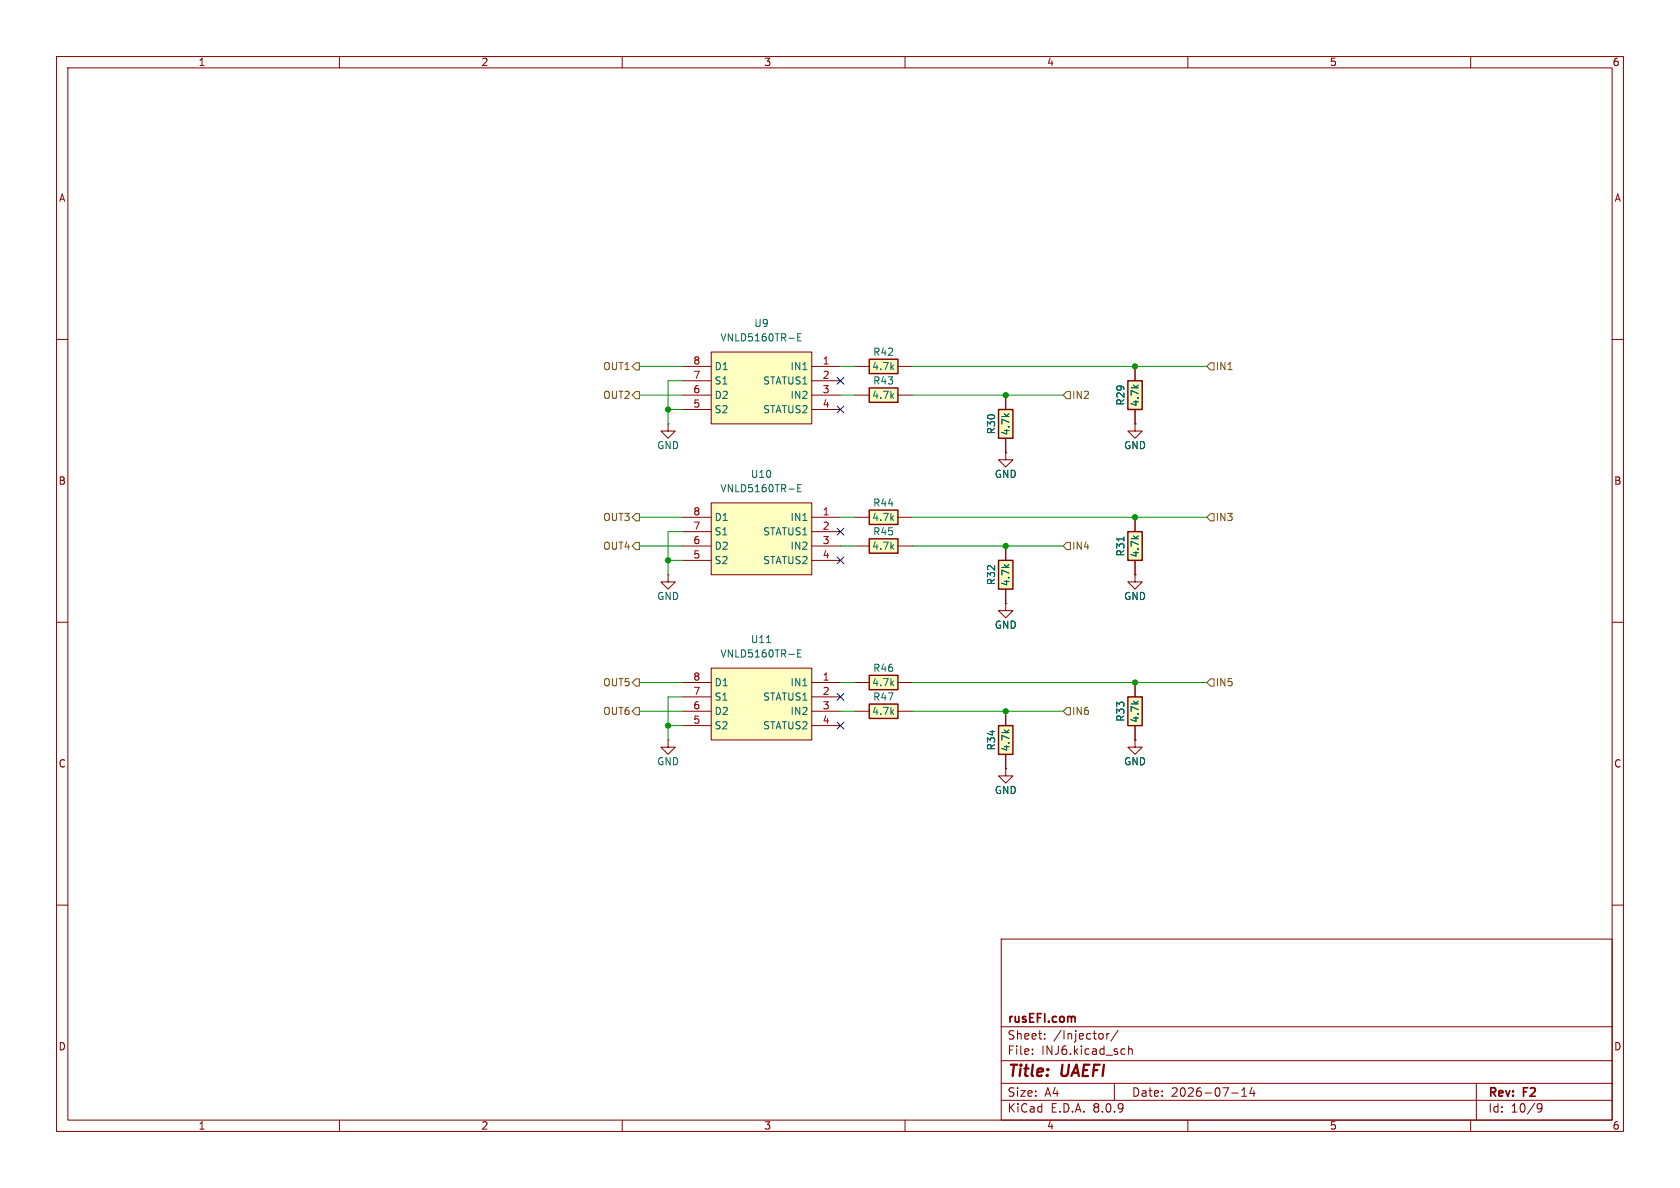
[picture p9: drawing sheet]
<svg xmlns="http://www.w3.org/2000/svg" width="297mm" height="210mm" viewBox="0 0 297 210" stroke-linecap="round" stroke-linejoin="round" font-family="sans-serif">
<g fill="none" stroke="#840000" stroke-width=".18">
<path d="M10 10h277v190h-277zM12 12h273v186h-273zM60 10v2M110 10v2M160 10v2M210 10v2M260 10v2M10 60h2M285 60h2M10 110h2M285 110h2M10 160h2"/>
<path d="M177 166h108v32h-108zM285 160h2M60 198v2M110 198v2M160 198v2M177 194.5h108M177 191.5h108M177 187.5h108M177 181.5h108M182.5 186.3v.1M182.5 185.5v.1M184.7 183.6v.1"/>
<path d="M184.7 182.8v.1M195 182.8v.8M195.7 182.7v1M196.1 182.7l-.3 .1-.1 .2M197 191.5v3M197.7 182.1l-1.3 2M198.7 185.4l.2 .1M198.9 186.3l-.2 .1M199.5 184.9v1.5M199.5 185.5l.2-.1 .4 .1 .1 .9M210 198v2M217.7 193.2h1.2"/>
<path d="M219.5 193.8h.9M219.5 192.7l.5-.4v1.5M221.3 192.2l-.3 1.1h.9M221.7 192.8v1M260 198v2M261 191.5v6.5M271.7 195.4l.3-.3 .5 .1a.99 .99 0 0 1-.3 1.4h-.3M271.7 195.7l.3 .3h.3l.3-.3"/>
</g>
<path d="M189.8 179.7l.3 .2v.8" fill="none" stroke="#840000" stroke-width=".3"/>
<path d="M176.5 128.3h2.6v5.1h-2.6z" fill="#ffffc2"/>
<path d="M176.5 128.3h2.6v5.1h-2.6z" fill="none" stroke="#840000" stroke-width=".25"/>
<path d="M177.8 106.7v1.3h1.3l-1.3 1.2-1.3-1.2h1.3M177.8 106.7h.1M177.8 125.7v2.6M177.8 133.4v2.5" fill="none" stroke="#840000" stroke-width=".18"/>
<path d="M176.5 99.1h2.6v5h-2.6z" fill="#ffffc2"/>
<path d="M176.5 99.1h2.6v5h-2.6z" fill="none" stroke="#840000" stroke-width=".25"/>
<path d="M200.7 74.9v1.3h1.2l-1.2 1.3-1.3-1.3h1.3M200.7 74.9h.1M177.8 96.5v2.6M177.8 104.1v2.6" fill="none" stroke="#840000" stroke-width=".18"/>
<path d="M199.4 67.3h2.5v5.1h-2.5z" fill="#ffffc2"/>
<path d="M199.4 67.3h2.5v5.1h-2.5z" fill="none" stroke="#840000" stroke-width=".25"/>
<path d="M200.7 64.8v2.5M200.7 72.4v2.5" fill="none" stroke="#840000" stroke-width=".18"/>
<path d="M153.7 95.3h5v2.5h-5z" fill="#ffffc2"/>
<path d="M153.7 95.3h5v2.5h-5z" fill="none" stroke="#840000" stroke-width=".25"/>
<path d="M151.1 96.5h2.6M158.7 96.5h2.6" fill="none" stroke="#840000" stroke-width=".18"/>
<path d="M153.7 90.2h5v2.5h-5z" fill="#ffffc2"/>
<path d="M153.7 90.2h5v2.5h-5z" fill="none" stroke="#840000" stroke-width=".25"/>
<path d="M151.1 91.4h2.6M158.7 91.4h2.6M177.8 135.9v1.3h1.3l-1.3 1.2-1.3-1.2h1.3M177.8 135.9h.1" fill="none" stroke="#840000" stroke-width=".18"/>
<path d="M153.7 124.5h5v2.5h-5z" fill="#ffffc2"/>
<path d="M153.7 124.5h5v2.5h-5z" fill="none" stroke="#840000" stroke-width=".25"/>
<path d="M151.1 125.7h2.6M158.7 125.7h2.6M200.7 130.8v1.3h1.2l-1.2 1.3-1.3-1.3h1.3M200.7 130.8h.1" fill="none" stroke="#840000" stroke-width=".18"/>
<path d="M153.7 119.4h5v2.5h-5z" fill="#ffffc2"/>
<path d="M153.7 119.4h5v2.5h-5z" fill="none" stroke="#840000" stroke-width=".25"/>
<path d="M151.1 120.7h2.6M158.7 120.7h2.6" fill="none" stroke="#840000" stroke-width=".18"/>
<path d="M199.4 123.2h2.5v5.1h-2.5z" fill="#ffffc2"/>
<path d="M199.4 123.2h2.5v5.1h-2.5z" fill="none" stroke="#840000" stroke-width=".25"/>
<path d="M118.1 74.9v1.3h-1.3l1.3 1.3 1.3-1.3h-1.3M118.1 74.9h.1M200.7 120.7v2.5M200.7 128.3v2.5" fill="none" stroke="#840000" stroke-width=".18"/>
<path d="M125.7 118.1h17.8v12.7h-17.8z" fill="#ffffc2"/>
<g fill="none" stroke="#840000" stroke-width=".18">
<path d="M118.1 101.6v1.3h-1.3l1.3 1.2 1.3-1.2h-1.3M118.1 101.6h.1M125.7 118.1h17.8v12.7h-17.8zM118.1 130.8v1.3h-1.3l1.3 1.3 1.3-1.3h-1.3M118.1 130.8h.1M120.6 120.7h5.1M120.6 123.2h5.1M120.6 125.7h5.1M120.6 128.3h5.1M143.5 120.7h5.1M143.5 123.2h5.1M143.5 125.7h5.1"/>
<path d="M143.5 128.3h5.1"/>
</g>
<path d="M135.5 113.6h.8M141 115.5h.5M141.6 114.9h-.6v1.2h.6" fill="none" stroke="#006464" stroke-width=".18"/>
<path d="M125.7 62.2h17.8v12.7h-17.8z" fill="#ffffc2"/>
<path d="M120.6 64.8h5.1M120.6 67.3h5.1M120.6 69.9h5.1M120.6 72.4h5.1M125.7 62.2h17.8v12.7h-17.8zM143.5 64.8h5.1M143.5 67.3h5.1M143.5 69.9h5.1M143.5 72.4h5.1" fill="none" stroke="#840000" stroke-width=".18"/>
<path d="M141 59.6h.5M141.6 59h-.6v1.3h.6" fill="none" stroke="#006464" stroke-width=".18"/>
<path d="M125.7 88.9h17.8v12.7h-17.8z" fill="#ffffc2"/>
<path d="M120.6 91.4h5.1M120.6 94h5.1M120.6 96.5h5.1M120.6 99.1h5.1M125.7 88.9h17.8v12.7h-17.8zM143.5 91.4h5.1M143.5 94h5.1M143.5 96.5h5.1M143.5 99.1h5.1" fill="none" stroke="#840000" stroke-width=".18"/>
<path d="M141 86.3h.5M141.6 85.7h-.6v1.2h.6" fill="none" stroke="#006464" stroke-width=".18"/>
<path d="M176.5 72.4h2.6v5.1h-2.6z" fill="#ffffc2"/>
<path d="M176.5 72.4h2.6v5.1h-2.6z" fill="none" stroke="#840000" stroke-width=".25"/>
<path d="M177.8 69.9v2.5M177.8 77.5v2.5M177.8 80v1.3h1.3l-1.3 1.3-1.3-1.3h1.3M177.8 80h.1" fill="none" stroke="#840000" stroke-width=".18"/>
<path d="M153.7 63.5h5v2.5h-5z" fill="#ffffc2"/>
<path d="M153.7 63.5h5v2.5h-5z" fill="none" stroke="#840000" stroke-width=".25"/>
<path d="M151.1 64.8h2.6M158.7 64.8h2.6" fill="none" stroke="#840000" stroke-width=".18"/>
<path d="M153.7 68.6h5v2.5h-5z" fill="#ffffc2"/>
<path d="M153.7 68.6h5v2.5h-5z" fill="none" stroke="#840000" stroke-width=".25"/>
<path d="M151.1 69.9h2.6M158.7 69.9h2.6" fill="none" stroke="#840000" stroke-width=".18"/>
<path d="M199.4 94h2.5v5.1h-2.5z" fill="#ffffc2"/>
<path d="M199.4 94h2.5v5.1h-2.5z" fill="none" stroke="#840000" stroke-width=".25"/>
<g fill="none" stroke="#840000" stroke-width=".18">
<path d="M177.8 69.9v2.5M177.8 77.5v2.5M200.7 74.9h.1M200.7 64.8v2.5M200.7 72.4v2.5M177.8 80h.1M177.8 96.5v2.6M200.7 91.4v2.6M200.7 99.1v2.5M177.8 106.7h.1M177.8 104.1v2.6M200.7 101.6v1.3h1.2l-1.2 1.2-1.3-1.2h1.3"/>
<path d="M200.7 101.6h.1M177.8 135.9h.1M177.8 125.7v2.6M177.8 133.4v2.5M200.7 130.8h.1M200.7 120.7v2.5M200.7 128.3v2.5"/>
</g>
<path d="M198.7 94.9v.7" fill="none" stroke="#006464" stroke-width=".18"/>
<path d="M111.8 64.8l.6-.7h.6v1.3h-.6zM111.8 69.9l.6-.7h.6v1.3h-.6zM188.6 69.2h.6v1.3h-.6l-.6-.6zM214 64.1h.6v1.3h-.6l-.6-.6zM112.4 90.8h.6v1.3h-.6l-.6-.7zM112.4 95.9h.6v1.3h-.6l-.6-.7zM188.6 95.9h.6v1.3h-.6l-.6-.7zM214 90.8h.6v1.3h-.6l-.6-.7zM112.4 125.1h.6v1.3h-.6l-.6-.7zM112.4 120h.6v1.3h-.6l-.6-.6zM188.6 125.1h.6v1.3h-.6l-.6-.7zM214 120h.6v1.3h-.6l-.6-.6z" fill="none" stroke="#725600" stroke-width=".18"/>
<g fill="none" stroke="#009600" stroke-width=".18">
<path d="M113 69.9h7.6M113 64.8h7.6M118.1 72.4h2.5M120.6 67.3h-2.5v7.6M148.6 69.9h2.5M148.6 64.8h2.5M161.3 69.9h26.7M161.3 64.8h52.1M113 96.5h7.6M113 91.4h7.6M118.1 99.1h2.5M120.6 94h-2.5v7.6"/>
<path d="M148.6 96.5h2.5M148.6 91.4h2.5M161.3 96.5h26.7M161.3 91.4h52.1M113 125.7h7.6M113 120.7h7.6M118.1 128.3h2.5M120.6 123.2h-2.5v7.6M148.6 125.7h2.5M148.6 120.7h2.5M161.3 125.7h26.7M161.3 120.7h52.1"/>
</g>
<path d="M148 71.8l1.2 1.2M148 66.7l1.2 1.2M149.2 71.8l-1.2 1.2M149.2 66.7l-1.2 1.2M148 93.4l1.2 1.2M148 98.5l1.2 1.2M149.2 93.4l-1.2 1.2M149.2 98.5l-1.2 1.2M148 127.7l1.2 1.2M148 122.6l1.2 1.2M149.2 127.7l-1.2 1.2M149.2 122.6l-1.2 1.2" fill="none" stroke="#000084" stroke-width=".18"/>
<g fill="#009600" stroke="#009600" stroke-width=".18">
<circle cx="177.8" cy="96.5" r=".46"/>
<circle cx="177.8" cy="69.9" r=".46"/>
<circle cx="200.7" cy="91.4" r=".46"/>
<circle cx="200.7" cy="64.8" r=".46"/>
<circle cx="177.8" cy="125.7" r=".46"/>
<circle cx="200.7" cy="120.7" r=".46"/>
<circle cx="118.1" cy="128.3" r=".46"/>
<circle cx="118.1" cy="72.4" r=".46"/>
<circle cx="118.1" cy="99.1" r=".46"/>
</g>
<g font-size="2.8" fill="#840000">
<text x="178" y="190.9">Title:</text>
<text x="187.7" y="190.9">UAEFI</text>
</g>
<g font-size="2.1" fill="#840000">
<text x="178" y="184">Sheet:</text>
<text x="178" y="181.2">rusEFI.com</text>
<text x="186.2" y="184">/Injector/</text>
<text x="178" y="186.7">File:</text>
<text x="184.1" y="186.7">INJ6.kicad_sch</text>
<text x="178" y="196.9">KiCad</text>
<text x="178" y="194.1">Size:</text>
<text x="184.7" y="194.1">A4</text>
<text x="185.7" y="196.9">E.D.A.</text>
<text x="193.3" y="196.9">8.0.9</text>
<text x="200" y="194.1">Date:</text>
<text x="207" y="194.1">2026-07-14</text>
<text x="263" y="194.3">Rev:</text>
<text x="263" y="196.9">Id:</text>
<text x="267.1" y="196.9">10/9</text>
<text x="269.4" y="194.3">F2</text>
</g>
<g font-size="1.8" fill="#840000">
<text x="35" y="11.9">1</text>
<text x="85" y="11.9">2</text>
<text x="135" y="11.9">3</text>
<text x="185" y="11.9">4</text>
<text x="235" y="11.9">5</text>
<text x="285" y="11.9">6</text>
<text x="10.3" y="35.9">A</text>
<text x="285.3" y="35.9">A</text>
<text x="10.3" y="85.9">B</text>
<text x="285.3" y="85.9">B</text>
<text x="10.3" y="135.9">C</text>
<text x="285.3" y="135.9">C</text>
<text x="10.3" y="185.9">D</text>
<text x="285.3" y="185.9">D</text>
<text x="35" y="199.9">1</text>
<text x="85" y="199.9">2</text>
<text x="135" y="199.9">3</text>
<text x="185" y="199.9">4</text>
<text x="235" y="199.9">5</text>
<text x="285" y="199.9">6</text>
</g>
<g font-size="1.8" fill="#006464">
<text x="133.2" y="58">U9</text>
<text x="126.2" y="65.6">D1</text>
<text x="127.3" y="60.6">VNLD5160TR-E</text>
<text x="139.7" y="65.6">IN1</text>
<text x="154.1" y="65.6">4.7k</text>
<text x="154.3" y="63.1">R42</text>
<text x="126.2" y="70.7">D2</text>
<text x="126.2" y="68.2">S1</text>
<text x="134.8" y="68.2">STATUS1</text>
<text x="139.7" y="70.7">IN2</text>
<text x="154.1" y="70.7">4.7k</text>
<text x="154.3" y="68.2">R43</text>
<text x="199" y="71.8" transform="rotate(-90 199 71.8)">R29</text>
<text x="201.5" y="72" transform="rotate(-90 201.5 72)">4.7k</text>
<text x="126.2" y="73.3">S2</text>
<text x="134.8" y="73.3">STATUS2</text>
<text x="176.1" y="76.9" transform="rotate(-90 176.1 76.9)">R30</text>
<text x="178.7" y="77.1" transform="rotate(-90 178.7 77.1)">4.7k</text>
<text x="116.1" y="79.6">GND</text>
<text x="198.6" y="79.6">GND</text>
<text x="127.3" y="87.2">VNLD5160TR-E</text>
<text x="132.6" y="84.7">U10</text>
<text x="154.3" y="89.8">R44</text>
<text x="175.8" y="84.7">GND</text>
<text x="126.2" y="94.8">S1</text>
<text x="126.2" y="92.3">D1</text>
<text x="134.8" y="94.8">STATUS1</text>
<text x="139.7" y="92.3">IN1</text>
<text x="154.1" y="92.3">4.7k</text>
<text x="154.3" y="94.8">R45</text>
<text x="126.2" y="99.9">S2</text>
<text x="126.2" y="97.4">D2</text>
<text x="134.8" y="99.9">STATUS2</text>
<text x="139.7" y="97.4">IN2</text>
<text x="154.1" y="97.4">4.7k</text>
<text x="199" y="98.5" transform="rotate(-90 199 98.5)">R31</text>
<text x="201.5" y="98.6" transform="rotate(-90 201.5 98.6)">4.7k</text>
<text x="116.1" y="106.3">GND</text>
<text x="176.1" y="103.5" transform="rotate(-90 176.1 103.5)">R32</text>
<text x="178.7" y="103.7" transform="rotate(-90 178.7 103.7)">4.7k</text>
<text x="198.6" y="106.3">GND</text>
<text x="132.6" y="113.9">U11</text>
<text x="175.8" y="111.4">GND</text>
<text x="127.3" y="116.4">VNLD5160TR-E</text>
<text x="154.3" y="119">R46</text>
<text x="126.2" y="124.1">S1</text>
<text x="126.2" y="121.5">D1</text>
<text x="134.8" y="124.1">STATUS1</text>
<text x="139.7" y="121.5">IN1</text>
<text x="154.1" y="121.5">4.7k</text>
<text x="154.3" y="124.1">R47</text>
<text x="126.2" y="129.1">S2</text>
<text x="126.2" y="126.6">D2</text>
<text x="134.8" y="129.1">STATUS2</text>
<text x="139.7" y="126.6">IN2</text>
<text x="154.1" y="126.6">4.7k</text>
<text x="199" y="127.7" transform="rotate(-90 199 127.7)">R33</text>
<text x="201.5" y="127.9" transform="rotate(-90 201.5 127.9)">4.7k</text>
<text x="116.1" y="135.5">GND</text>
<text x="176.1" y="132.8" transform="rotate(-90 176.1 132.8)">R34</text>
<text x="178.7" y="132.9" transform="rotate(-90 178.7 132.9)">4.7k</text>
<text x="198.6" y="135.5">GND</text>
<text x="175.8" y="140.6">GND</text>
</g>
<g font-size="1.8" fill="#725600">
<text x="106.5" y="65.6">OUT1</text>
<text x="214.8" y="65.6">IN1</text>
<text x="106.5" y="70.7">OUT2</text>
<text x="189.4" y="70.7">IN2</text>
<text x="106.5" y="92.3">OUT3</text>
<text x="214.8" y="92.3">IN3</text>
<text x="106.5" y="97.4">OUT4</text>
<text x="189.4" y="97.4">IN4</text>
<text x="106.5" y="121.5">OUT5</text>
<text x="214.8" y="121.5">IN5</text>
<text x="106.5" y="126.6">OUT6</text>
<text x="189.4" y="126.6">IN6</text>
</g>
<g font-size="1.8" fill="#a90000">
<text x="122.5" y="64.5">8</text>
<text x="145.3" y="64.5">1</text>
<text x="122.5" y="69.6">6</text>
<text x="122.5" y="67.1">7</text>
<text x="145.3" y="67.1">2</text>
<text x="145.3" y="69.6">3</text>
<text x="122.5" y="72.1">5</text>
<text x="145.3" y="72.1">4</text>
<text x="122.5" y="93.7">7</text>
<text x="122.5" y="91.2">8</text>
<text x="145.3" y="91.2">1</text>
<text x="145.3" y="93.7">2</text>
<text x="122.5" y="98.8">5</text>
<text x="122.5" y="96.3">6</text>
<text x="145.3" y="96.3">3</text>
<text x="145.3" y="98.8">4</text>
<text x="122.5" y="125.5">6</text>
<text x="122.5" y="122.9">7</text>
<text x="122.5" y="120.4">8</text>
<text x="145.3" y="120.4">1</text>
<text x="145.3" y="122.9">2</text>
<text x="145.3" y="125.5">3</text>
<text x="122.5" y="128">5</text>
<text x="145.3" y="128">4</text>
</g>
</svg>
